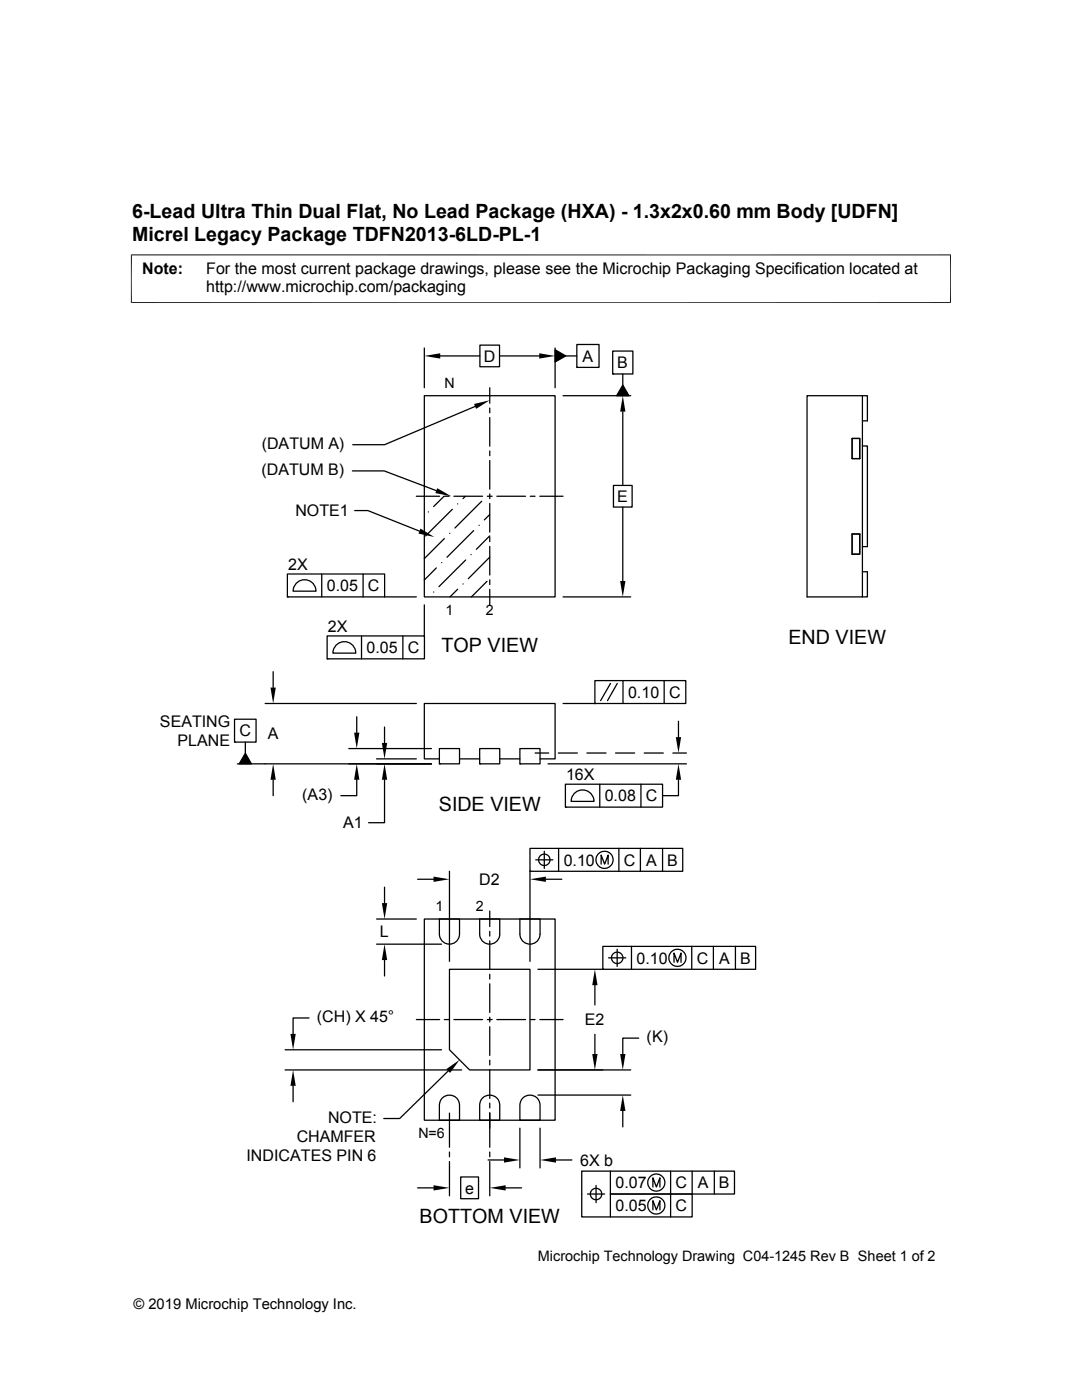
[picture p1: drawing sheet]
<svg xmlns="http://www.w3.org/2000/svg" width="216mm" height="279mm" viewBox="0 0 216 279" stroke-linecap="round" stroke-linejoin="round" font-family="sans-serif">
<g fill="none" stroke="#000" stroke-width=".25">
<path d="M84.7 79h26.1v40.1h-26.1zM84.7 69.4v8M87.8 71h8M95.8 68.9h3.9v4.3h-3.9zM97.7 77.4v3.1M99.7 71h7.9M110.8 69.8l2.1 1.2-2.1 1.2zM110.8 69.4v8M112.4 79h13.5M112.9 71h2.2M115.1 68.7h4.4v4.6h-4.4zM115.1 73.3h.1"/>
<path d="M122.3 70.1h4v4.5h-4zM122.3 74.6h.1M124.3 76.9l1.2 2.1h-2.5zM124.3 74.6v2.3M161 79h11.1v40.1h-11.1zM172.1 79h1v5h-1M70.3 94h6.4l10.4 3.9M83.1 99h4.6M88.6 99.1l-2.1 2M88.7 99h.9M90.6 99h5.7M92.8 99.1l-.4 .4"/>
<path d="M94.8 81.1l-18.1 7.7h-6.3M97.2 99h1M97.7 81.4v1M97.7 83.3v5.7M97.7 90v1M97.7 91.9v5.7M97.7 98.6v.9M99.1 99h5.8M105.8 99h1M107.7 99h4.7M122.4 96.9h3.7v4.3h-3.7zM124.3 82.1v14.8"/>
<path d="M170 87.5v4h1.6M170 87.5h1.6v4M172.1 89h1v20.1h-1M57.3 114.6h19.5v4.5h-19.5zM57.3 119.1h.1M59.3 116.3a2.28 2.28 0 0 1 2.4-.4 2.28 2.28 0 0 1 1.4 2.1h-4.6l.3-1.2zM64.2 114.6v4.5M70.8 101.9h2.6l10.3 4.1M72.5 114.6v4.5M76.7 119.1h6.4M85.5 102.2h.1M86.5 118.2h.1"/>
<path d="M87.1 113.3l-2.4 2.5M88.1 112.3h.1M88.7 107.5l-4 4M89.7 106.4h.1M90.3 101.6l-5.4 5.4M91.3 117.6l-1.5 1.5M91.3 100.6h.1M92.4 116.5h.1M92.9 111.8l-5.3 5.3M94 110.7h.1M94.5 105.9l-5.3 5.3M95.6 104.8h.1"/>
<path d="M96.1 100l-5.3 5.4M97.2 116l-3.1 3.1M97.7 102.7l-1.1 1.1M97.7 107l-2.6 2.6M97.7 111.2l-4.2 4.3M97.7 100.5v5.7M97.7 107.1v1M97.7 109.1v5.7M97.7 115.7v1M97.7 117.6v3.1M112.4 119.1h13.5M124.3 101.2v14.8"/>
<path d="M170 106.6h1.6v4h-1.6zM172.1 114.1h1v5h-1M54.5 134v3.2M65.3 126.9h19.4v4.6h-19.4zM65.3 131.5h.1M67.2 128.6a2.28 2.28 0 0 1 2.5-.3 2.28 2.28 0 0 1 1.3 2h-4.6l.4-1.1zM72.1 126.9v4.6M80.4 126.9v4.6M84.7 120.7v6.2M118.7 135.8h18.1v4.6h-18.1zM121.8 136.4l-2 3.4M123.2 136.4l-2 3.4"/>
<path d="M124.3 135.8v4.6M132.5 135.8v4.6M46.8 143.5h4.3v4.6h-4.3zM46.8 148.1h.1M47.4 152.4h38.7M49 148.1v2.2M49 150.3l1.2 2.1h-2.5zM52.9 140.4h30.2M54.5 155.6v3.2M69.6 149.4h16.5M71.2 155.6v3.2h-3.2M71.2 143v3.2"/>
<path d="M75.1 151.4h8M76.7 155.6v8.6h-3.1M76.7 145.1v3.2M87.7 151.4h-3v-11h26.1v11h-3M87.7 149.4h4v3h-4zM87.7 152.4h.1M91.7 151.4h4M95.7 149.4h4v3h-4zM95.7 152.4h.1M99.7 151.4h4M103.7 149.4h4.1v3h-4.1zM103.7 152.4h.1"/>
<path d="M106.8 150.3h2.7M109.3 152.4h27.7M111.4 150.3h3.8M112.4 140.4h6.3M112.8 156.5h19.4v4.6h-19.4zM114.7 158.2a2.29 2.29 0 0 1 2.5-.4 2.29 2.29 0 0 1 1.3 2.1h-4.5l.3-1.1zM117.1 150.3h3.8M118.7 140.4h.1M119.7 156.5v4.6M122.8 150.3h3.8M127.9 156.5v4.6M128.5 150.3h3.9"/>
<path d="M134.3 150.3h2.7M135.4 155.6v3.2h-3.2M135.4 143.9v3.2M76.7 177.1v3.1M83.3 175.5h3.2M89.7 173.9v18M105.7 169.3h30.5v4.6h-30.5zM105.7 173.9h.1M105.7 173.9v18M106.9 171.6h3.4M108.6 169.9v3.4M108.9 175.5h3.2"/>
<path d="M111.5 169.3v4.6M112.8 161.1h.1M120 172.5v-1.9l.6 1.9 .7-1.9v1.9M123.5 169.3v4.6M127.8 169.3v4.6M132.2 169.3v4.6M75.1 188.4h13M75.1 183.4h8M76.7 191.6v3.2M84.7 183.4h26.1v40.2h-26.1zM87.7 183.4h4v3a2.01 2.01 0 0 1-2 2 2.01 2.01 0 0 1-2-2zM89.7 193.4h16v20.1h-12l-4-4z"/>
<path d="M95.7 183.4h4v3a2 2 0 0 1-2 2 2 2 0 0 1-2-2zM97.7 181.8v3.1M97.7 185.9v.9M97.7 187.8v5.7M97.7 194.4v1M97.7 196.3v5.8M103.7 183.4h4.1v3a2.01 2.01 0 0 1-2.1 2 2.01 2.01 0 0 1-2-2zM107.3 193.4h13M118.7 196.6v4M120.3 188.9h30.5v4.5h-30.5zM120.3 193.4h.1M121.4 191.2h3.5"/>
<path d="M123.1 189.4v3.5M126 188.9v4.5M134.5 192v-1.8l.7 1.8 .7-1.8v1.8M138 188.9v4.5M142.3 188.9v4.5M146.7 188.9v4.5M56.9 209.5h31.2M56.9 213.5h35.2M58.5 216.7v3.2M61.7 203.2h-3.2v3.1M83.1 203.5h4.6M88.1 219.3a2.02 2.02 0 0 1 2.3-.6 2.02 2.02 0 0 1 1.3 1.9v3h-4v-3l.1-.8z"/>
<path d="M88.7 203.5h.9M89.4 213.7l-9.6 9.5h-3.2M90.6 203.5h5.7M96.2 219.3a2.01 2.01 0 0 1 2.2-.6 2.01 2.01 0 0 1 1.3 1.9v3h-4v-3l.1-.8zM97.2 203.5h1M97.7 203v1M97.7 204.9v5.7M97.7 211.6v.9M97.7 213.5v5.7M99.1 203.5h5.8M104.2 219.3a2.02 2.02 0 0 1 2.2-.6 2.02 2.02 0 0 1 1.4 1.9v3h-4.1v-3l.2-.8zM105.8 203.5h1"/>
<path d="M107.3 213.5h18.6M107.3 218.5h18.6M107.7 203.5h4.7M118.7 206.4v4M127.4 207.2h-3.1v3.2M83.3 237.1h3.2M89.7 222.1v6.9M89.7 229.9v1M89.7 231.8v6.9M91.9 234.9h3.6v4.3h-3.6zM97.4 231.5h3.2M97.7 220.2v.9"/>
<path d="M97.7 222.1v6.9M97.7 229.9v1M97.7 231.8v6.9M100.9 237.1h3.2M103.7 225.1v8M107.8 225.1v8M110.9 231.5h3.2M117.2 238.3h3.4M118.9 236.6v3.4M121.8 233.7v4.6h16.3v4.6h-22v-9.2h30.5v4.6h-24.8v4.6M124.3 221.7v3.2M130.3 236.9v-1.8l.7 1.8 .7-1.8v1.8"/>
<path d="M133.8 233.7v9.2M138.1 233.7v4.6M142.5 233.7v4.6M130.3 241.5v-1.9l.7 1.9 .7-1.9v1.9"/>
<circle cx="108.6" cy="171.6" r="1.14"/>
<circle cx="120.6" cy="171.6" r="1.71"/>
<circle cx="123.1" cy="191.2" r="1.14"/>
<circle cx="135.2" cy="191.2" r="1.71"/>
<circle cx="118.9" cy="238.3" r="1.14"/>
<circle cx="131" cy="236" r="1.72"/>
<circle cx="131" cy="240.6" r="1.72"/>
</g>
<g fill="#000">
<path d="M84.7 71l3.1-.5v1.1zM107.6 70.5l3.2 .5-3.2 .6zM110.8 69.8l2.1 1.2-2.1 1.2zM124.3 76.9l1.2 2.1h-2.5zM87.2 97.4l2.8 1.6-3.1-.6zM94.6 80.6l3.1-.7-2.7 1.7zM124.3 79l.5 3.1h-1.1zM83.9 105.5l2.8 1.7-3.2-.7zM123.7 116h1.1l-.5 3.1zM54 137.2h1l-.5 3.2zM49 150.3l1.2 2.1h-2.5zM54.5 152.4l.5 3.2h-1z"/>
<path d="M70.7 146.2h1l-.5 3.2zM71.2 152.4l.5 3.2h-1zM76.2 148.3h1.1l-.6 3.1zM76.7 152.4l.6 3.2h-1.1zM134.9 147.1h1l-.5 3.2zM135.4 152.4l.5 3.2h-1zM86.5 174.9l3.2 .6-3.2 .5zM105.7 175.5l3.2-.6v1.1zM76.2 180.2h1.1l-.6 3.2zM76.7 188.4l.6 3.2h-1.1zM118.7 193.4l.5 3.2h-1zM58.5 213.5l.5 3.2h-1z"/>
<path d="M58 206.3h1l-.5 3.2zM89.1 213.4l2.6-1.9-1.9 2.6zM118.2 210.4h1l-.5 3.1zM123.7 210.4h1.1l-.5 3.1zM86.5 236.5l3.2 .6-3.2 .5zM100.6 231l3.1 .5-3.1 .5zM97.7 237.1l3.2-.6v1.1zM107.8 231.5l3.1-.5v1zM124.3 218.5l.5 3.2h-1.1z"/>
</g>
<path d="M26.1 50.9h163.7M26.2 50.8v9.7M189.7 50.8v9.7M26.1 60.4h163.7" fill="none" stroke="#000" stroke-width=".2"/>
<g font-size="3.9">
<text x="26.4" y="43.5">6-Lead Ultra Thin Dual Flat, No Lead Package (HXA) - 1.3x2x0.60 mm Body [UDFN]</text>
<text x="26.4" y="48">Micrel Legacy Package TDFN2013-6LD-PL-1</text>
<text x="88.1" y="130.1">TOP VIEW</text>
<text x="157.3" y="128.5">END VIEW</text>
<text x="87.5" y="161.8">SIDE VIEW</text>
<text x="83.7" y="244">BOTTOM VIEW</text>
</g>
<g font-size="3.2">
<text x="28.4" y="54.6">Note:</text>
<text x="41.1" y="58.3">http://www.microchip.com/packaging</text>
<text x="41.1" y="54.6">For the most current package drawings, please see the Microchip Packaging Specification located at</text>
<text x="96.5" y="72.2">D</text>
<text x="116.2" y="72.2">A</text>
<text x="123.2" y="73.5">B</text>
<text x="52.2" y="89.6">(DATUM A)</text>
<text x="52.2" y="94.8">(DATUM B)</text>
<text x="123.2" y="100.2">E</text>
<text x="58.9" y="103">NOTE1</text>
<text x="57.5" y="113.8">2X</text>
<text x="65.2" y="118">0.05</text>
<text x="73.4" y="118">C</text>
<text x="65.4" y="126.1">2X</text>
<text x="73.2" y="130.3">0.05</text>
<text x="81.4" y="130.3">C</text>
<text x="125.3" y="139.2">0.10</text>
<text x="133.5" y="139.3">C</text>
<text x="31.9" y="145.2">SEATING</text>
<text x="35.4" y="149">PLANE</text>
<text x="47.8" y="147">C</text>
<text x="53.4" y="147.6">A</text>
<text x="112.9" y="155.7">16X</text>
<text x="60.3" y="159.6">(A3)</text>
<text x="120.7" y="159.9">0.08</text>
<text x="128.9" y="159.9">C</text>
<text x="68.5" y="165.3">A1</text>
<text x="112.5" y="172.7">0.10</text>
<text x="124.5" y="172.7">C</text>
<text x="128.9" y="172.7">A</text>
<text x="133.1" y="172.7">B</text>
<text x="95.6" y="176.6">D2</text>
<text x="75.8" y="187">L</text>
<text x="127" y="192.3">0.10</text>
<text x="139" y="192.3">C</text>
<text x="143.5" y="192.3">A</text>
<text x="147.7" y="192.3">B</text>
<text x="63.2" y="204">(CH) X 45°</text>
<text x="116.7" y="204.6">E2</text>
<text x="129" y="208">(K)</text>
<text x="59.2" y="227.9">CHAMFER</text>
<text x="65.5" y="224">NOTE:</text>
<text x="49.2" y="231.7">INDICATES PIN 6</text>
<text x="115.8" y="232.6">6X b</text>
<text x="92.8" y="238.2">e</text>
<text x="122.8" y="237.2">0.07</text>
<text x="134.8" y="237.2">C</text>
<text x="139.3" y="237.2">A</text>
<text x="143.4" y="237.2">B</text>
<text x="122.8" y="241.7">0.05</text>
<text x="134.8" y="241.7">C</text>
</g>
<g font-size="2.9">
<text x="107.3" y="251.7">Microchip Technology Drawing C04-1245 Rev B Sheet 1 of 2</text>
<text x="26.6" y="261.3">© 2019 Microchip Technology Inc.</text>
</g>
<g font-size="2.8">
<text x="88.7" y="77.4">N</text>
<text x="88.9" y="122.7">1</text>
<text x="96.9" y="122.7">2</text>
<text x="86.9" y="181.8">1</text>
<text x="95" y="181.8">2</text>
<text x="83.5" y="227.2">N=6</text>
</g>
</svg>
